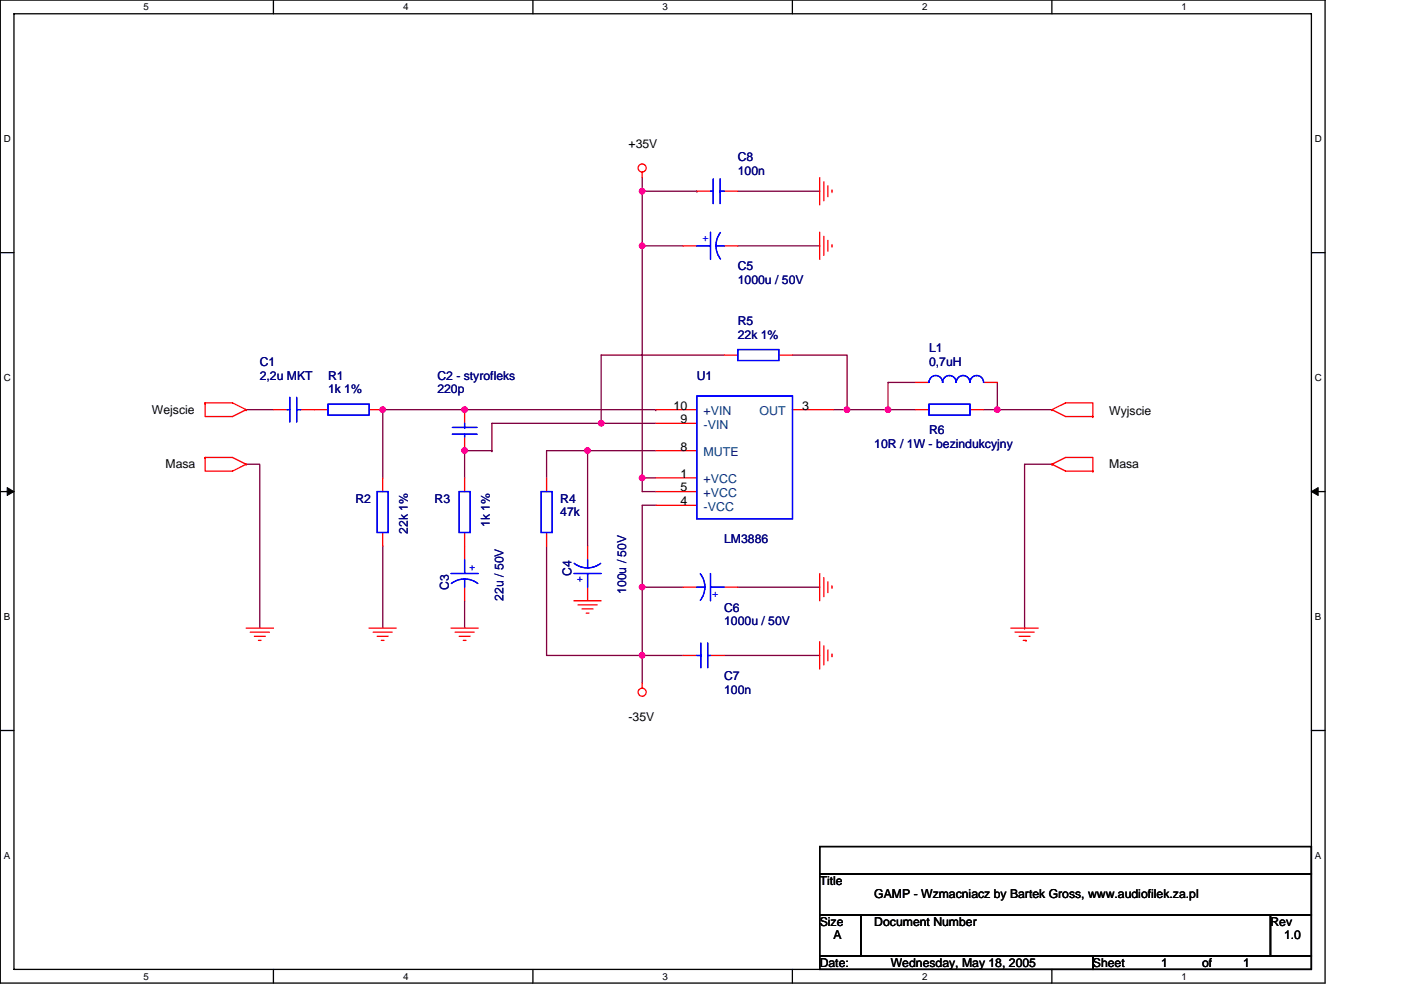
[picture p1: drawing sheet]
<svg xmlns="http://www.w3.org/2000/svg" width="297mm" height="210mm" viewBox="0 0 297 210" stroke-linecap="round" stroke-linejoin="round" font-family="sans-serif">
<path d="M.1 0h280.8v208.5h-280.8zM3 2.9h275v202.7h-275z" fill="none" stroke="#000" stroke-width=".28"/>
<g fill="#fff">
<path d="M30.5 .3h1.1v2.3h-1.1z"/>
<path d="M30.5 205.9h1.1v2.3h-1.1z"/>
</g>
<path d="M58 0v2.9M58 205.6v2.9" fill="none" stroke="#000" stroke-width=".28"/>
<g fill="#fff">
<path d="M85.5 .3h1.1v2.3h-1.1z"/>
<path d="M85.5 205.9h1.1v2.3h-1.1z"/>
</g>
<path d="M113 0v2.9M113 205.6v2.9" fill="none" stroke="#000" stroke-width=".28"/>
<g fill="#fff">
<path d="M140.5 .3h1.1v2.3h-1.1z"/>
<path d="M140.5 205.9h1.1v2.3h-1.1z"/>
</g>
<path d="M168 0v2.9M168 205.6v2.9" fill="none" stroke="#000" stroke-width=".28"/>
<g fill="#fff">
<path d="M195.5 .3h1.2v2.3h-1.2z"/>
<path d="M195.5 205.9h1.2v2.3h-1.2z"/>
</g>
<path d="M223 0v2.9M223 205.6v2.9" fill="none" stroke="#000" stroke-width=".28"/>
<g fill="#fff">
<path d="M250.5 .3h1.2v2.3h-1.2z"/>
<path d="M250.5 205.9h1.2v2.3h-1.2z"/>
<path d="M.8 28.3h1.5v2.3h-1.5z"/>
<path d="M278.8 28.3h1.5v2.3h-1.5z"/>
<path d="M.8 78.9h1.5v2.3h-1.5z"/>
<path d="M278.8 78.9h1.5v2.3h-1.5z"/>
</g>
<path d="M.1 53.6h2.9M278 53.6h2.9" fill="none" stroke="#000" stroke-width=".28"/>
<g fill="#fff">
<path d="M.8 129.6h1.4v2.3h-1.4z"/>
<path d="M278.8 129.6h1.4v2.3h-1.4z"/>
</g>
<path d="M.1 104.3h2.9M278 104.3h2.9" fill="none" stroke="#000" stroke-width=".28"/>
<path d="M1.5 103.4l1.5 .9-1.5 .8zM278 104.3l1.5-.9v1.7z" fill="#000" stroke="#000" stroke-width=".21"/>
<g fill="#fff">
<path d="M.8 180.3h1.4v2.3h-1.4z"/>
<path d="M278.8 180.3h1.4v2.3h-1.4z"/>
</g>
<path d="M.1 154.9h2.9M278 154.9h2.9M173.8 179.6h104.2v5.7h-104.2zM173.8 194h8.7v8.7h-8.7zM173.8 185.3h104.2v8.7h-104.2zM182.5 194h86.9v8.7h-86.9zM269.4 194h8.6v8.7h-8.6zM173.8 202.7h57.9v2.9h-57.9zM231.7 202.7h46.3v2.9h-46.3z" fill="none" stroke="#000" stroke-width=".28"/>
<g fill="none" stroke="#800040" stroke-width=".28">
<path d="M136.2 37.7v2.9M136.2 52.2h8.6M136.2 40.6v11.6M136.2 52.2v49.2M136.2 40.6h11.5M147.7 40.6h.1M156.4 52.2h17.4M156.4 40.6h17.4M153.5 75.3h-26v14.5M168 75.3h11.6v11.6M52.2 86.9h5.8M52.2 98.5h2.9v34.7"/>
<path d="M98.5 86.9h.1M104.3 95.6h-5.8v5.8M104.3 95.6h.1M124.6 95.6h.1M124.6 95.6h-8.7v5.8M124.6 95.6v20.2M124.6 95.6h14.5M127.5 89.8h-23.2v5.8M127.5 89.8h.1M127.5 89.8h11.6M139.1 86.9h-58v14.5M139.1 86.9h.1"/>
<path d="M176.7 86.9h11.6M179.6 86.9h.1M188.3 86.9h.1M188.3 86.9h5.8M194.1 81.1h-5.8v5.8M208.6 86.9h2.9M211.5 81.1v5.8M211.5 86.9h.1M211.5 86.9h11.5M223 98.5h-5.8v34.7M81.1 115.8v17.4M115.9 115.8v23.2h20.3"/>
<path d="M136.2 101.4h2.9M136.2 101.4v2.9h2.9M136.2 101.4h.1M139.1 107.2h-2.9v31.8M98.5 127.4v5.8M136.2 124.5h.1M136.2 124.5h8.6M136.2 139h.1M136.2 139h8.6M136.2 139v5.8M153.5 139h20.3M156.4 124.5h17.4"/>
<path d="M217.2 133.2h.1"/>
</g>
<g fill="#f0f" stroke="#f0f" stroke-width=".28">
<circle cx="81.1" cy="86.9" r=".57"/>
<circle cx="98.5" cy="95.6" r=".57"/>
<circle cx="127.5" cy="89.8" r=".57"/>
<circle cx="124.6" cy="95.6" r=".57"/>
<circle cx="98.5" cy="86.9" r=".57"/>
<circle cx="136.1" cy="124.5" r=".57"/>
<circle cx="179.6" cy="86.9" r=".57"/>
<circle cx="188.3" cy="86.9" r=".57"/>
<circle cx="136.1" cy="52.1" r=".57"/>
<circle cx="136.1" cy="101.4" r=".57"/>
<circle cx="211.4" cy="86.9" r=".57"/>
<circle cx="136.1" cy="139" r=".57"/>
<circle cx="136.1" cy="40.6" r=".57"/>
</g>
<g fill="none" stroke="#f00" stroke-width=".28">
<path d="M136.2 36.5v1.2M173.8 37.7v5.8M174.7 38.5v4.1M175.5 39.4v2.3M144.8 52.2h2.9M147.7 40.6h2.9M153.5 52.2h2.9M153.5 40.6h2.9M173.8 49.3v5.7M174.7 50.1v4.1M175.5 51v2.3M176.4 51.9v.5"/>
<path d="M176.4 40.3v.6M153.5 75.3h2.9M165.1 75.3h2.9M43.5 85.4h5.8l2.9 1.5M43.5 85.4v2.9h5.8l2.9-1.4M43.5 85.4h.1M43.5 97h5.8l2.9 1.5M43.5 97v2.9h5.8l2.9-1.4M43.5 97h.1M52.2 86.9h.1M52.2 98.5h.1M58 86.9h2.9"/>
<path d="M63.8 86.9h5.8M78.2 86.9h2.9M98.5 86.9v2.9M98.5 92.7v2.9M139.1 86.9h8.6M139.1 89.8h8.6M139.1 95.6h8.6M168 86.9h8.7M194.1 81.1h2.9M194.1 86.9h2.9M205.7 86.9h2.9M208.6 81.1h2.9"/>
<path d="M223 86.9l2.9 1.4h5.8M223 86.9h.1M223 86.9l2.9-1.5h5.8v2.9M223 98.5l2.9 1.4h5.8M223 98.5h.1M223 98.5l2.9-1.5h5.8v2.9M231.7 88.3h.1M231.7 99.9h.1M81.1 101.4v2.9M81.1 112.9v2.9M98.5 101.4v2.9M98.5 112.9v5.8"/>
<path d="M115.9 101.4v2.9M115.9 112.9v2.9M124.6 115.8v2.9M139.1 107.2h8.6M139.1 104.3h8.6M139.1 101.4h8.6M52.2 133.2h5.8M53.1 134.1h4M53.9 135h2.3M54.8 135.8h.6M78.2 133.2h5.8M79.1 134.1h4.1"/>
<path d="M80 135h2.3M80.9 135.8h.5M95.6 133.2h5.8M96.5 134.1h4M97.4 135h2.3M98.2 135.8h.6M98.5 124.5v2.9M121.7 127.4h5.8M122.6 128.3h4M123.4 129.2h2.3M124.3 130h.6M124.6 124.5v2.9"/>
<path d="M144.8 124.5h2.9M144.8 139h2.9M150.6 139h2.9M153.5 124.5h2.9M173.8 121.6v5.8M173.8 136.1v5.8M174.7 122.5v4.1M174.7 137v4M175.5 123.4v2.3M175.5 137.9v2.3M176.4 124.2v.6M176.4 138.7v.6"/>
<path d="M214.3 133.2h5.8M215.2 134.1h4.1M216.1 135h2.3M217 135.8h.5M217.5 135.8h.1M136.2 144.8v1.2"/>
<circle cx="136.2" cy="35.6" r=".86"/>
<circle cx="136.2" cy="146.8" r=".86"/>
</g>
<g fill="none" stroke="#00f" stroke-width=".28">
<path d="M151.2 38v5.2M152.7 38v5.2M147.7 52.2h2.9M150.6 49.3v5.7M150.6 40.6h.6M151.8 52.2h1.7M151.8 52.1l.3 1.5 .7 1.3M152.7 40.6h.1M152.7 40.6h.8M152.8 49.3l-.8 1.3-.2 1.5M156.4 74.1h8.7v2.4h-8.7zM60.9 86.9h.5"/>
<path d="M61.4 84.3v5.2M62.9 84.3v5.2M62.9 86.9h.1M62.9 86.9h.9M69.6 85.7h8.6v2.4h-8.6zM95.9 90.7h5.2M95.9 92.1h5.2M98.5 92.1v.6M98.5 90.7h.1M98.5 89.8v.9M147.7 84h20.3v26.1h-20.3zM197 85.7h8.7v2.4h-8.7z"/>
<path d="M197 81.1a1.43 1.43 0 0 1 1.4-1.4 1.43 1.43 0 0 1 1.4 1.4h.1a1.43 1.43 0 0 1 1.4-1.4 1.44 1.44 0 0 1 1.4 1.4h.1a1.43 1.43 0 0 1 1.4-1.4 1.44 1.44 0 0 1 1.4 1.4M205.7 81.1a1.42 1.42 0 0 1 1.4-1.4 1.44 1.44 0 0 1 1.4 1.4M80 104.3h2.3v8.6h-2.3zM97.4 104.3h2.3v8.6h-2.3zM98.5 118.7v2.9M114.7 104.3h2.3v8.6h-2.3zM121.7 119.5l1.4 .7 1.5 .3M124.6 118.7v1.8M127.4 119.5l-1.4 .7-1.4 .3M95.6 121.6h5.8M98.5 122.8l1.5 .2 1.3 .8M98.5 122.8l-1.5 .3-1.3 .7"/>
<path d="M98.5 122.8v1.7M121.7 121.6h5.8M124.6 121.6v2.9M147.7 124.5h1.8M147.7 139h.9M148.5 121.7l.7 1.3 .3 1.5-.3 1.5-.7 1.3M148.6 136.4v5.2M148.6 139h.1M150 139h.6M150 136.4v5.2M150.6 121.6v5.8M150.6 124.5h2.9"/>
</g>
<g font-size="2.6">
<text x="133.3" y="31.3">+35V</text>
<text x="32.2" y="87.8">Wejscie</text>
<text x="142.8" y="86.9">10</text>
<text x="144.2" y="89.8">9</text>
<text x="170" y="86.9">3</text>
<text x="235.2" y="88.1">Wyjscie</text>
<text x="144.2" y="95.6">8</text>
<text x="35.1" y="99.4">Masa</text>
<text x="144.2" y="101.3">1</text>
<text x="235.2" y="99.4">Masa</text>
<text x="144.2" y="107.1">4</text>
<text x="144.2" y="104.2">5</text>
<text x="133.3" y="152.9">-35V</text>
<text x="173.8" y="187.7">Title</text>
<text x="185.4" y="190.6">GAMP - Wzmacniacz by Bartek Gross, www.audiofilek.za.pl</text>
<text x="173.8" y="196.4">Size</text>
<text x="185.4" y="196.4">Document Number</text>
<text x="269.4" y="196.4">Rev</text>
<text x="176.7" y="199.3">A</text>
<text x="272.2" y="199.3">1.0</text>
<text x="173.8" y="205">Date:</text>
<text x="188.9" y="205">Wednesday, May 18, 2005</text>
<text x="231.7" y="205">Sheet</text>
<text x="246.2" y="205">1</text>
<text x="254.9" y="205">of</text>
<text x="263.6" y="205">1</text>
</g>
<g font-size="2.6" fill="#000080">
<text x="156.4" y="34.2">C8</text>
<text x="156.4" y="37.1">100n</text>
<text x="156.4" y="57.4">C5</text>
<text x="156.4" y="60.3">1000u / 50V</text>
<text x="156.4" y="69">R5</text>
<text x="156.4" y="71.8">22k 1%</text>
<text x="55.1" y="77.6">C1</text>
<text x="197" y="74.7">L1</text>
<text x="197" y="77.6">0,7uH</text>
<text x="55.1" y="80.5">2,2u MKT</text>
<text x="69.6" y="80.5">R1</text>
<text x="69.6" y="83.4">1k 1%</text>
<text x="92.7" y="80.5">C2 - styrofleks</text>
<text x="92.7" y="83.4">220p</text>
<text x="147.7" y="80.5">U1</text>
<text x="185.4" y="95">10R / 1W - bezindukcyjny</text>
<text x="197" y="92.1">R6</text>
<text x="75.3" y="106.6">R2</text>
<text x="92.1" y="106.6">R3</text>
<text x="118.8" y="106.6">R4</text>
<text x="86.4" y="113.2" transform="rotate(-90 86.4 113.2)">22k 1%</text>
<text x="103.8" y="111.8" transform="rotate(-90 103.8 111.8)">1k 1%</text>
<text x="118.8" y="109.5">47k</text>
<text x="153.5" y="115.3">LM3886</text>
<text x="95.1" y="125.1" transform="rotate(-90 95.1 125.1)">C3</text>
<text x="121.2" y="122.2" transform="rotate(-90 121.2 122.2)">C4</text>
<text x="132.8" y="126" transform="rotate(-90 132.8 126)">100u / 50V</text>
<text x="106.7" y="127.4" transform="rotate(-90 106.7 127.4)">22u / 50V</text>
<text x="153.5" y="129.8">C6</text>
<text x="153.5" y="132.7">1000u / 50V</text>
<text x="153.5" y="144.2">C7</text>
<text x="153.5" y="147.1">100n</text>
</g>
<g font-size="2.6" fill="#00f">
<text x="150.3" y="51.3" transform="rotate(-90 150.3 51.3)">+</text>
<text x="99.4" y="121.1">+</text>
<text x="123.7" y="122.1" transform="rotate(180 123.7 122.1)">+</text>
<text x="151" y="125.4" transform="rotate(90 151 125.4)">+</text>
</g>
<g font-size="2.6" fill="#004080">
<text x="149.2" y="88.1">+VIN</text>
<text x="161" y="88.1">OUT</text>
<text x="149.2" y="91">-VIN</text>
<text x="149.2" y="96.8">MUTE</text>
<text x="149.2" y="105.4">+VCC</text>
<text x="149.2" y="102.5">+VCC</text>
<text x="149.2" y="108.3">-VCC</text>
</g>
<g font-size="2.1">
<text x="30.5" y="2.2">5</text>
<text x="85.5" y="2.2">4</text>
<text x="140.5" y="2.2">3</text>
<text x="195.5" y="2.2">2</text>
<text x="250.5" y="2.2">1</text>
<text x=".8" y="30.1">D</text>
<text x="278.8" y="30.1">D</text>
<text x=".8" y="80.8">C</text>
<text x="278.8" y="80.8">C</text>
<text x=".8" y="131.4">B</text>
<text x="278.8" y="131.4">B</text>
<text x=".8" y="182.1">A</text>
<text x="278.8" y="182.1">A</text>
<text x="30.5" y="207.8">5</text>
<text x="85.5" y="207.8">4</text>
<text x="140.5" y="207.8">3</text>
<text x="195.5" y="207.8">2</text>
<text x="250.5" y="207.8">1</text>
</g>
</svg>
